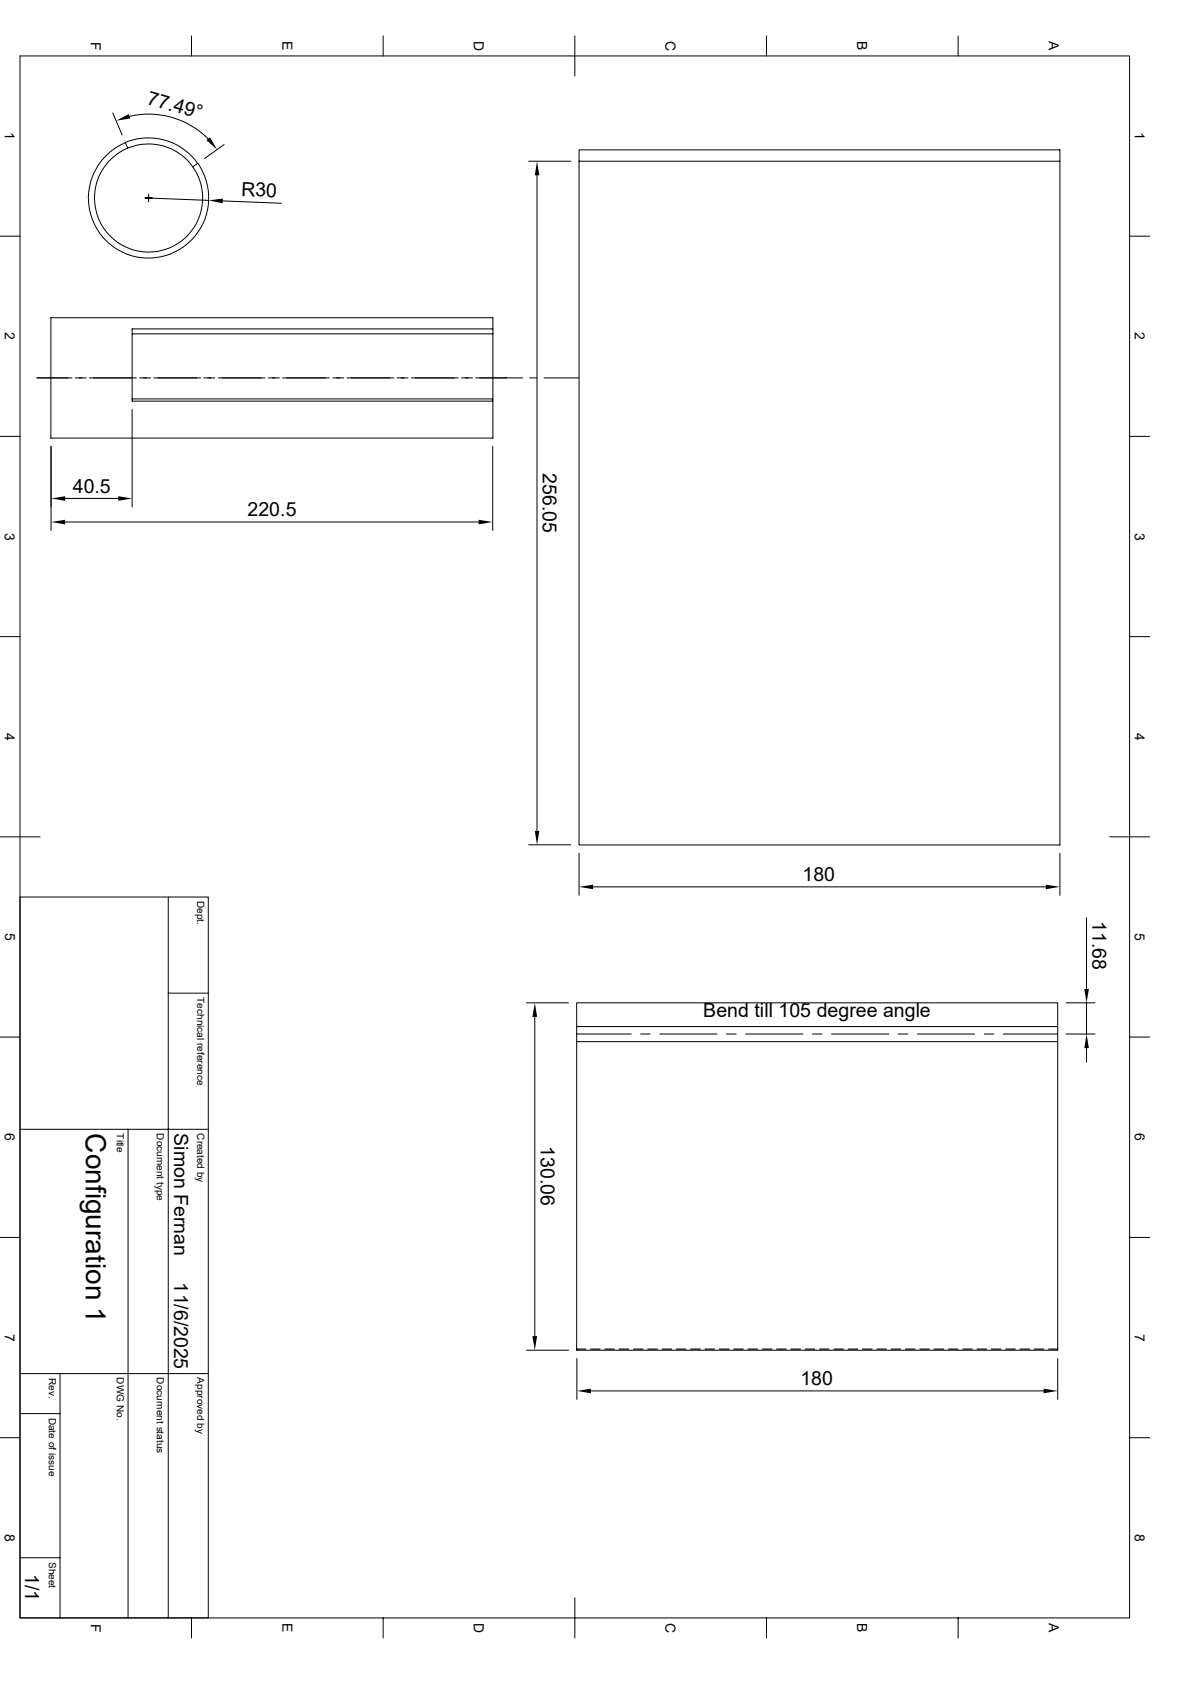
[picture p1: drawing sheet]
<svg xmlns="http://www.w3.org/2000/svg" width="297mm" height="420mm" viewBox="0 0 297 420" stroke-linecap="round" stroke-linejoin="round" font-family="sans-serif">
<g fill="none" stroke="#000" stroke-width=".25">
<path d="M5 14h276.9v390h-276.9zM47.8 9v5M95.6 9v5M143.5 9v10M191.3 9v5M239.1 9v5M28.2 28.2l2.3 5.5M31.2 35.6a15 15 0 0 1 18.1 5.2M31.3 35.6l.6 1.4M31.3 35.6a15 15 0 0 0-7.5 20.7 15 15 0 0 0 21.1 6 15 15 0 0 0 4.5-21.5l-1.3 .9M32.3 29a20.9 20.9 0 0 1 19.6 5.7M55.9 36.1l-4.8 3.5"/>
<path d="M144.5 37.4h120v173.6h-120zM0 59h5M36.2 49.4h1.8M37.1 49.4l15 .6M37.1 48.6v1.7M55.6 50.2l14.6 .6M132 40.3h10.5M134 43.8v163.7M144.5 40.3h120M281.9 59h5M9.2 94.4h8.7M18.8 94.4h2.7"/>
<path d="M22.3 94.4h11.7M33 83.4h90M34.8 94.4h2.8M38.4 94.4h11.7M50.9 94.4h2.7M54.5 94.4h11.6M67 94.4h2.7M70.5 94.4h11.7M83.1 94.4h2.7M86.6 94.4h11.7M99.1 94.4h2.8M102.7 94.4h11.6"/>
<path d="M115.2 94.4h2.7M118.7 94.4h11.7M123 99.6v.6h-90v-18.1h90v-2.8h-110.3v30.1h110.3v-9.2M123 83.4v16.2h-90M123 82.1v1.3M132.2 94.4h1.8M135.8 94.4h8.7M0 109h5M12.7 111.5v21M33 102.3v24.3M123 111.5v21M281.9 109h5"/>
<path d="M16.3 130.3h103.2M16.3 124.5h13.2M0 159h5M281.9 159h5M0 209h10M132 210.9h10.5M144.5 213.1v10.5M264.5 213.1v10.5M276.9 209h10M5 224h47v180M42 224v180M148 221.4h113"/>
<path d="M271.2 229.2v17.7M0 259h5M42 248h10M131.4 250.4h10.5M133.5 253.9v79.7M143.9 250.4h120.1v86.7h-120.1zM143.9 258.2h13.6M143.9 256.3h120.1M159.9 258.2h2.4M164.7 258.2h14.2M181.3 258.2h2.4M186.1 258.2h14.3"/>
<path d="M202.8 258.2h2.3M207.5 258.2h14.3M224.2 258.2h2.4M229 258.2h14.2M245.7 258.2h2.3M250.4 258.2h13.6M266.1 258.2h7.2M266.1 250.4h7.2M271.2 250.4v7.8M281.9 259h5M143.9 260.1h120.1M271.2 261.7v3.5"/>
<path d="M5 282h47M32 282v122M0 309h5M281.9 309h5M131.4 337.1h10.5M143.9 336.8h2.3M144 339.2v10.2M147.4 336.8h2.4M151 336.8h2.3M154.5 336.8h2.4M158.1 336.8h2.4M161.7 336.8h2.4"/>
<path d="M165.3 336.8h2.3M168.8 336.8h2.4M172.4 336.8h2.4M176 336.8h2.4M179.5 336.8h2.4M183.1 336.8h2.4M186.7 336.8h2.4M190.2 336.8h2.5M193.8 336.8h2.4M197.4 336.8h2.4M201 336.8h2.4M204.6 336.8h2.3"/>
<path d="M208.1 336.8h2.4M211.7 336.8h2.4M215.3 336.8h2.4M218.9 336.8h2.3M222.4 336.8h2.4M226 336.8h2.4M229.6 336.8h2.3M233.1 336.8h2.4M236.7 336.8h2.4M240.3 336.8h2.4M243.8 336.8h2.5M247.4 336.8h2.4"/>
<path d="M251 336.8h2.4M254.6 336.8h2.4M258.1 336.8h2.4M261.7 336.8h2.3M264 339.2v10.2M0 359h5M5 353h10M5 343h47M15 343v61M147.5 347.3h113M281.9 359h5M5 389h10"/>
<path d="M143.5 398.9v10.1M47.8 404v5M95.6 404v5M191.3 404v5M239.1 404v5"/>
<circle cx="37.1" cy="49.4" r="13.5"/>
</g>
<g fill="#000">
<path d="M29 30.1l3.1-1.6 .4 1.1zM51.5 35l.9-.7 1.8 3zM52.1 50l3.5-.4v1.2zM134 40.3l.6 3.5h-1.1zM12.7 130.3l3.6-.5v1.1zM12.7 124.5l3.6-.6v1.2zM29.5 123.9l3.5 .6-3.5 .6zM119.5 129.8l3.5 .5-3.5 .6zM133.5 207.5h1.1l-.6 3.4zM144.5 221.4l3.5-.5v1.1zM261 220.9l3.5 .5-3.5 .6zM133.5 250.4l.6 3.5h-1.2z"/>
<path d="M270.6 246.9h1.2l-.6 3.5zM271.2 258.2l.6 3.5h-1.2zM132.9 333.6h1.2l-.6 3.5zM144 347.3l3.5-.5v1.1zM260.5 346.8l3.5 .5-3.5 .6z"/>
</g>
<text font-size="7" x="21.5" y="283" transform="rotate(90 21.5 283)">Configuration 1</text>
<g font-size="4.9">
<text x="36.5" y="25.9" transform="rotate(16 36.5 25.9)">77.49°</text>
<text x="60.2" y="48.9" transform="rotate(2 60.2 48.9)">R30</text>
<text x="135.5" y="118.2" transform="rotate(90 135.5 118.2)">256.05</text>
<text x="18.2" y="123">40.5</text>
<text x="61.8" y="128.9">220.5</text>
<text x="200.3" y="220">180</text>
<text x="272.7" y="230" transform="rotate(90 272.7 230)">11.68</text>
<text x="175.5" y="253.9">Bend till 105 degree angle</text>
<text x="43.5" y="283" transform="rotate(90 43.5 283)">Simon Fernan</text>
<text x="135" y="286.1" transform="rotate(90 135 286.1)">130.06</text>
<text x="43.5" y="320.2" transform="rotate(90 43.5 320.2)">11/6/2025</text>
<text x="199.8" y="345.9">180</text>
<text x="6.3" y="393.1" transform="rotate(90 6.3 393.1)">1/1</text>
</g>
<g font-size="3.5">
<text x="22.6" y="10.4" transform="rotate(90 22.6 10.4)">F</text>
<text x="70.5" y="10.3" transform="rotate(90 70.5 10.3)">E</text>
<text x="118.3" y="10.2" transform="rotate(90 118.3 10.2)">D</text>
<text x="166.1" y="10.2" transform="rotate(90 166.1 10.2)">C</text>
<text x="214" y="10.3" transform="rotate(90 214 10.3)">B</text>
<text x="261.8" y="10.3" transform="rotate(90 261.8 10.3)">A</text>
<text x="1.2" y="33" transform="rotate(90 1.2 33)">1</text>
<text x="283.2" y="33" transform="rotate(90 283.2 33)">1</text>
<text x="1.2" y="83" transform="rotate(90 1.2 83)">2</text>
<text x="283.2" y="83" transform="rotate(90 283.2 83)">2</text>
<text x="1.2" y="133" transform="rotate(90 1.2 133)">3</text>
<text x="283.2" y="133" transform="rotate(90 283.2 133)">3</text>
<text x="1.2" y="183" transform="rotate(90 1.2 183)">4</text>
<text x="283.2" y="183" transform="rotate(90 283.2 183)">4</text>
<text x="1.3" y="233" transform="rotate(90 1.3 233)">5</text>
<text x="283.3" y="233" transform="rotate(90 283.3 233)">5</text>
<text x="1.2" y="283" transform="rotate(90 1.2 283)">6</text>
<text x="283.2" y="283" transform="rotate(90 283.2 283)">6</text>
<text x="1.2" y="333" transform="rotate(90 1.2 333)">7</text>
<text x="283.2" y="333" transform="rotate(90 283.2 333)">7</text>
<text x="1.2" y="383" transform="rotate(90 1.2 383)">8</text>
<text x="283.2" y="383" transform="rotate(90 283.2 383)">8</text>
<text x="22.6" y="405.4" transform="rotate(90 22.6 405.4)">F</text>
<text x="70.5" y="405.3" transform="rotate(90 70.5 405.3)">E</text>
<text x="118.3" y="405.2" transform="rotate(90 118.3 405.2)">D</text>
<text x="166.1" y="405.2" transform="rotate(90 166.1 405.2)">C</text>
<text x="214" y="405.3" transform="rotate(90 214 405.3)">B</text>
<text x="261.8" y="405.3" transform="rotate(90 261.8 405.3)">A</text>
</g>
<g font-size="2.5">
<text x="49.2" y="225" transform="rotate(90 49.2 225)">Dept.</text>
<text x="49.2" y="249" transform="rotate(90 49.2 249)">Technical reference</text>
<text x="29.2" y="283" transform="rotate(90 29.2 283)">Title</text>
<text x="39.2" y="283" transform="rotate(90 39.2 283)">Document type</text>
<text x="49.2" y="283" transform="rotate(90 49.2 283)">Created by</text>
<text x="12.2" y="344" transform="rotate(90 12.2 344)">Rev.</text>
<text x="29.2" y="344" transform="rotate(90 29.2 344)">DWG No.</text>
<text x="39.2" y="344" transform="rotate(90 39.2 344)">Document status</text>
<text x="49.2" y="344" transform="rotate(90 49.2 344)">Approved by</text>
<text x="12.2" y="354" transform="rotate(90 12.2 354)">Date of issue</text>
<text x="12.2" y="390" transform="rotate(90 12.2 390)">Sheet</text>
</g>
</svg>
